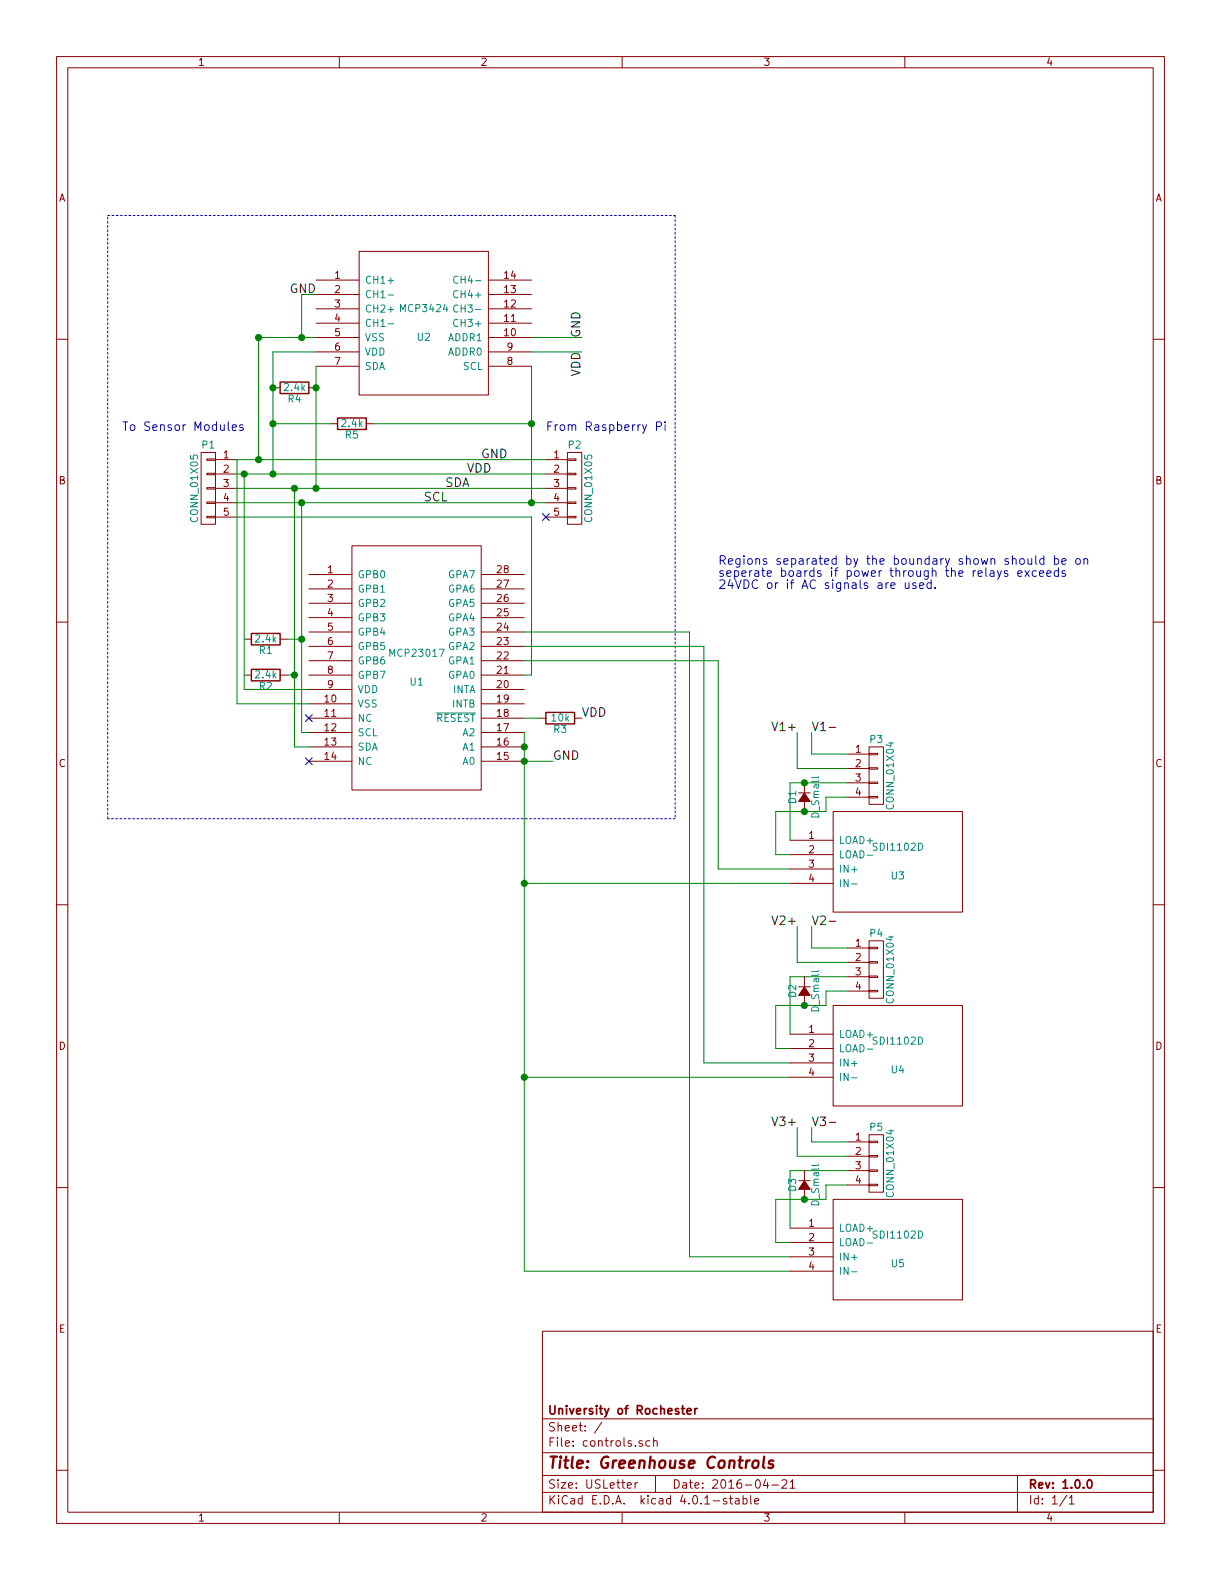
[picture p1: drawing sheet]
EESchema Schematic File Version 2
LIBS:power
LIBS:device
LIBS:transistors
LIBS:conn
LIBS:linear
LIBS:regul
LIBS:74xx
LIBS:cmos4000
LIBS:adc-dac
LIBS:memory
LIBS:xilinx
LIBS:microcontrollers
LIBS:dsp
LIBS:microchip
LIBS:analog_switches
LIBS:motorola
LIBS:texas
LIBS:intel
LIBS:audio
LIBS:interface
LIBS:digital-audio
LIBS:philips
LIBS:display
LIBS:cypress
LIBS:siliconi
LIBS:opto
LIBS:atmel
LIBS:contrib
LIBS:valves
LIBS:MCP23017
LIBS:SDI1102D
LIBS:MCP3424
EELAYER 25 0
EELAYER END
$Descr USLetter 8500 11000 portrait
encoding utf-8
Sheet 1 1
Title "Greenhouse Controls"
Date "2016-04-21"
Rev "1.0.0"
Comp "University of Rochester"
Comment1 ""
Comment2 ""
Comment3 ""
Comment4 ""
$EndDescr
$Comp
L MCP23017 U1
U 1 1
P 2900 4650
F 0 "U1" H 2900 4550 50  0000 C CNN
F 1 "MCP23017" H 2900 4750 50  0000 C CNN
F 2 "MODULE" H 2900 4650 50  0001 C CNN
F 3 "DOCUMENTATION" H 2900 4650 50  0001 C CNN
	1    2900 4650
	1    0    0    -1  
$EndComp
$Comp
L MCP3424 U2
U 1 1
P 2950 2250
F 0 "U2" H 2950 2150 50  0000 C CNN
F 1 "MCP3424" H 2950 2350 50  0000 C CNN
F 2 "MODULE" H 2950 2250 50  0001 C CNN
F 3 "DOCUMENTATION" H 2950 2250 50  0001 C CNN
	1    2950 2250
	1    0    0    -1  
$EndComp
$Comp
L CONN_01X05 P1
U 1 1
P 1450 3400
F 0 "P1" H 1450 3700 50  0000 C CNN
F 1 "CONN_01X05" V 1550 3400 50  0000 C CNN
F 2 "" H 1450 3400 50  0000 C CNN
F 3 "" H 1450 3400 50  0000 C CNN
	1    1450 3400
	-1   0    0    -1  
$EndComp
$Comp
L CONN_01X05 P2
U 1 1
P 4000 3400
F 0 "P2" H 4000 3700 50  0000 C CNN
F 1 "CONN_01X05" V 4100 3400 50  0000 C CNN
F 2 "" H 4000 3400 50  0000 C CNN
F 3 "" H 4000 3400 50  0000 C CNN
	1    4000 3400
	1    0    0    -1  
$EndComp
NoConn ~ 3800 3600
Text Notes 3800 3000 0    60   ~ 0
From Raspberry Pi
Text Notes 850  3000 0    60   ~ 0
To Sensor Modules
$Comp
L R R3
U 1 1
P 3900 5000
F 0 "R3" V 3980 5000 50  0000 C CNN
F 1 "10k" V 3900 5000 50  0000 C CNN
F 2 "" V 3830 5000 50  0000 C CNN
F 3 "" H 3900 5000 50  0000 C CNN
	1    3900 5000
	0    1    1    0   
$EndComp
$Comp
L R R1
U 1 1
P 1850 4450
F 0 "R1" V 1930 4450 50  0000 C CNN
F 1 "2.4k" V 1850 4450 50  0000 C CNN
F 2 "" V 1780 4450 50  0000 C CNN
F 3 "" H 1850 4450 50  0000 C CNN
	1    1850 4450
	0    1    1    0   
$EndComp
$Comp
L R R2
U 1 1
P 1850 4700
F 0 "R2" V 1930 4700 50  0000 C CNN
F 1 "2.4k" V 1850 4700 50  0000 C CNN
F 2 "" V 1780 4700 50  0000 C CNN
F 3 "" H 1850 4700 50  0000 C CNN
	1    1850 4700
	0    1    1    0   
$EndComp
Text Label 4050 5000 0    60   ~ 0
VDD
Text Label 3850 5300 0    60   ~ 0
GND
Text Label 3350 3200 0    60   ~ 0
GND
Text Label 3250 3300 0    60   ~ 0
VDD
Text Label 3100 3400 0    60   ~ 0
SDA
Text Label 2950 3500 0    60   ~ 0
SCL
Text Label 2200 2050 2    60   ~ 0
GND
Wire Wire Line
	1650 3200 3800 3200
Wire Wire Line
	1650 3300 3800 3300
Connection ~ 1800 3200
Wire Wire Line
	1650 3400 3800 3400
Wire Wire Line
	1650 3500 3800 3500
Wire Wire Line
	3700 2550 3700 3500
Connection ~ 3700 3500
Wire Wire Line
	2200 2550 2200 3400
Connection ~ 2200 3400
Wire Wire Line
	1800 2350 2200 2350
Wire Wire Line
	1650 3600 3700 3600
Wire Wire Line
	3650 5100 3650 8850
Connection ~ 3650 5200
Wire Wire Line
	1650 3200 1650 4900
Wire Wire Line
	1650 4900 2150 4900
Wire Wire Line
	1700 3300 1700 4800
Connection ~ 1700 3300
Wire Wire Line
	1700 4800 2150 4800
Wire Wire Line
	2100 3500 2100 5100
Wire Wire Line
	2100 5100 2150 5100
Connection ~ 2100 3500
Wire Wire Line
	2050 3400 2050 5200
Wire Wire Line
	2050 5200 2150 5200
Connection ~ 2050 3400
Wire Wire Line
	2000 4700 2050 4700
Connection ~ 2050 4700
Wire Wire Line
	2000 4450 2100 4450
Connection ~ 2100 4450
Connection ~ 1800 2350
Wire Wire Line
	1800 3200 1800 2350
Wire Wire Line
	2200 2050 2100 2050
Wire Wire Line
	2100 2050 2100 2350
Connection ~ 2100 2350
Wire Wire Line
	2200 2450 1900 2450
Wire Wire Line
	1900 2450 1900 3300
Connection ~ 1900 3300
Wire Wire Line
	3650 4700 3700 4700
Wire Wire Line
	3700 4700 3700 3600
$Comp
L SDI1102D U3
U 1 1
P 6250 6000
F 0 "U3" H 6250 5900 50  0000 C CNN
F 1 "SDI1102D" H 6250 6100 50  0000 C CNN
F 2 "MODULE" H 6250 6000 50  0001 C CNN
F 3 "DOCUMENTATION" H 6250 6000 50  0001 C CNN
	1    6250 6000
	1    0    0    -1  
$EndComp
$Comp
L SDI1102D U4
U 1 1
P 6250 7350
F 0 "U4" H 6250 7250 50  0000 C CNN
F 1 "SDI1102D" H 6250 7450 50  0000 C CNN
F 2 "MODULE" H 6250 7350 50  0001 C CNN
F 3 "DOCUMENTATION" H 6250 7350 50  0001 C CNN
	1    6250 7350
	1    0    0    -1  
$EndComp
$Comp
L SDI1102D U5
U 1 1
P 6250 8700
F 0 "U5" H 6250 8600 50  0000 C CNN
F 1 "SDI1102D" H 6250 8800 50  0000 C CNN
F 2 "MODULE" H 6250 8700 50  0001 C CNN
F 3 "DOCUMENTATION" H 6250 8700 50  0001 C CNN
	1    6250 8700
	1    0    0    -1  
$EndComp
Wire Wire Line
	3650 8850 5500 8850
Wire Wire Line
	3650 6150 5500 6150
Wire Wire Line
	5000 6050 5500 6050
Wire Wire Line
	4800 8750 5500 8750
Wire Wire Line
	3650 7500 5500 7500
Wire Wire Line
	4900 7400 5500 7400
$Comp
L CONN_01X04 P5
U 1 1
P 6100 8100
F 0 "P5" H 6100 8350 50  0000 C CNN
F 1 "CONN_01X04" V 6200 8100 50  0000 C CNN
F 2 "" H 6100 8100 50  0000 C CNN
F 3 "" H 6100 8100 50  0000 C CNN
	1    6100 8100
	1    0    0    -1  
$EndComp
$Comp
L CONN_01X04 P4
U 1 1
P 6100 6750
F 0 "P4" H 6100 7000 50  0000 C CNN
F 1 "CONN_01X04" V 6200 6750 50  0000 C CNN
F 2 "" H 6100 6750 50  0000 C CNN
F 3 "" H 6100 6750 50  0000 C CNN
	1    6100 6750
	1    0    0    -1  
$EndComp
$Comp
L CONN_01X04 P3
U 1 1
P 6100 5400
F 0 "P3" H 6100 5650 50  0000 C CNN
F 1 "CONN_01X04" V 6200 5400 50  0000 C CNN
F 2 "" H 6100 5400 50  0000 C CNN
F 3 "" H 6100 5400 50  0000 C CNN
	1    6100 5400
	1    0    0    -1  
$EndComp
Wire Wire Line
	5500 8550 5500 8150
Wire Wire Line
	5500 8150 5900 8150
Wire Wire Line
	5500 8650 5400 8650
Wire Wire Line
	5500 7200 5500 6800
Wire Wire Line
	5500 6800 5900 6800
Wire Wire Line
	5500 7300 5400 7300
Wire Wire Line
	5500 5850 5500 5450
Wire Wire Line
	5500 5450 5900 5450
Wire Wire Line
	5500 5950 5400 5950
Wire Wire Line
	5900 5250 5650 5250
Wire Wire Line
	5650 5250 5650 5100
Wire Wire Line
	5900 5350 5550 5350
Wire Wire Line
	5550 5350 5550 5100
Wire Wire Line
	5900 6700 5550 6700
Wire Wire Line
	5550 6700 5550 6450
Wire Wire Line
	5900 6600 5650 6600
Wire Wire Line
	5650 6600 5650 6450
Wire Wire Line
	5900 8050 5550 8050
Wire Wire Line
	5550 8050 5550 7850
Wire Wire Line
	5900 7950 5650 7950
Wire Wire Line
	5650 7950 5650 7850
Text Label 5650 5100 0    60   ~ 0
V1-
Text Label 5550 5100 2    60   ~ 0
V1+
Text Label 5650 6450 0    60   ~ 0
V2-
Text Label 5550 6450 2    60   ~ 0
V2+
Text Label 5650 7850 0    60   ~ 0
V3-
Text Label 5550 7850 2    60   ~ 0
V3+
$Comp
L D_Small D1
U 1 1
P 5600 5550
F 0 "D1" H 5550 5630 50  0000 L CNN
F 1 "D_Small" H 5450 5470 50  0000 L CNN
F 2 "" V 5600 5550 50  0000 C CNN
F 3 "" V 5600 5550 50  0000 C CNN
	1    5600 5550
	0    -1   1    0   
$EndComp
Wire Wire Line
	5400 5950 5400 5650
Wire Wire Line
	5400 5650 5750 5650
Wire Wire Line
	5750 5650 5750 5550
Wire Wire Line
	5750 5550 5900 5550
Connection ~ 5600 5650
Connection ~ 5600 5450
$Comp
L D_Small D2
U 1 1
P 5600 6900
F 0 "D2" H 5550 6980 50  0000 L CNN
F 1 "D_Small" H 5450 6820 50  0000 L CNN
F 2 "" V 5600 6900 50  0000 C CNN
F 3 "" V 5600 6900 50  0000 C CNN
	1    5600 6900
	0    -1   1    0   
$EndComp
$Comp
L D_Small D3
U 1 1
P 5600 8250
F 0 "D3" H 5550 8330 50  0000 L CNN
F 1 "D_Small" H 5450 8170 50  0000 L CNN
F 2 "" V 5600 8250 50  0000 C CNN
F 3 "" V 5600 8250 50  0000 C CNN
	1    5600 8250
	0    -1   1    0   
$EndComp
Wire Wire Line
	5400 8650 5400 8350
Wire Wire Line
	5400 8350 5750 8350
Wire Wire Line
	5750 8350 5750 8250
Wire Wire Line
	5750 8250 5900 8250
Connection ~ 5600 8350
Wire Wire Line
	5400 7300 5400 7000
Wire Wire Line
	5400 7000 5750 7000
Wire Wire Line
	5750 7000 5750 6900
Wire Wire Line
	5750 6900 5900 6900
Connection ~ 5600 7000
Wire Wire Line
	3700 2450 4050 2450
Wire Wire Line
	3700 2350 4050 2350
Text Label 4050 2450 3    60   ~ 0
VDD
Text Label 4050 2350 1    60   ~ 0
GND
$Comp
L R R4
U 1 1
P 2050 2700
F 0 "R4" V 2130 2700 50  0000 C CNN
F 1 "2.4k" V 2050 2700 50  0000 C CNN
F 2 "" V 1980 2700 50  0000 C CNN
F 3 "" H 2050 2700 50  0000 C CNN
	1    2050 2700
	0    1    1    0   
$EndComp
$Comp
L R R5
U 1 1
P 2450 2950
F 0 "R5" V 2530 2950 50  0000 C CNN
F 1 "2.4k" V 2450 2950 50  0000 C CNN
F 2 "" V 2380 2950 50  0000 C CNN
F 3 "" H 2450 2950 50  0000 C CNN
	1    2450 2950
	0    1    1    0   
$EndComp
Wire Wire Line
	2300 2950 1900 2950
Connection ~ 1900 2950
Wire Wire Line
	2600 2950 3700 2950
Connection ~ 3700 2950
Connection ~ 2200 2700
Connection ~ 1900 2700
Wire Wire Line
	3750 5000 3650 5000
Wire Notes Line
	4700 1500 4700 5700
Wire Notes Line
	4700 5700 750  5700
Wire Notes Line
	750  5700 750  1500
Wire Notes Line
	750  1500 4700 1500
Text Notes 5000 4100 0    60   ~ 0
Regions separated by the boundary shown should be on \nseperate boards if power through the relays exceeds \n24VDC or if AC signals are used. 
NoConn ~ 2150 5300
NoConn ~ 2150 5000
Wire Wire Line
	3650 5300 3850 5300
Connection ~ 3650 5300
Connection ~ 3650 7500
Connection ~ 3650 6150
Wire Wire Line
	3650 4600 5000 4600
Wire Wire Line
	5000 4600 5000 6050
Wire Wire Line
	3650 4500 4900 4500
Wire Wire Line
	4900 4500 4900 7400
Wire Wire Line
	3650 4400 4800 4400
Wire Wire Line
	4800 4400 4800 8750
$EndSCHEMATC
